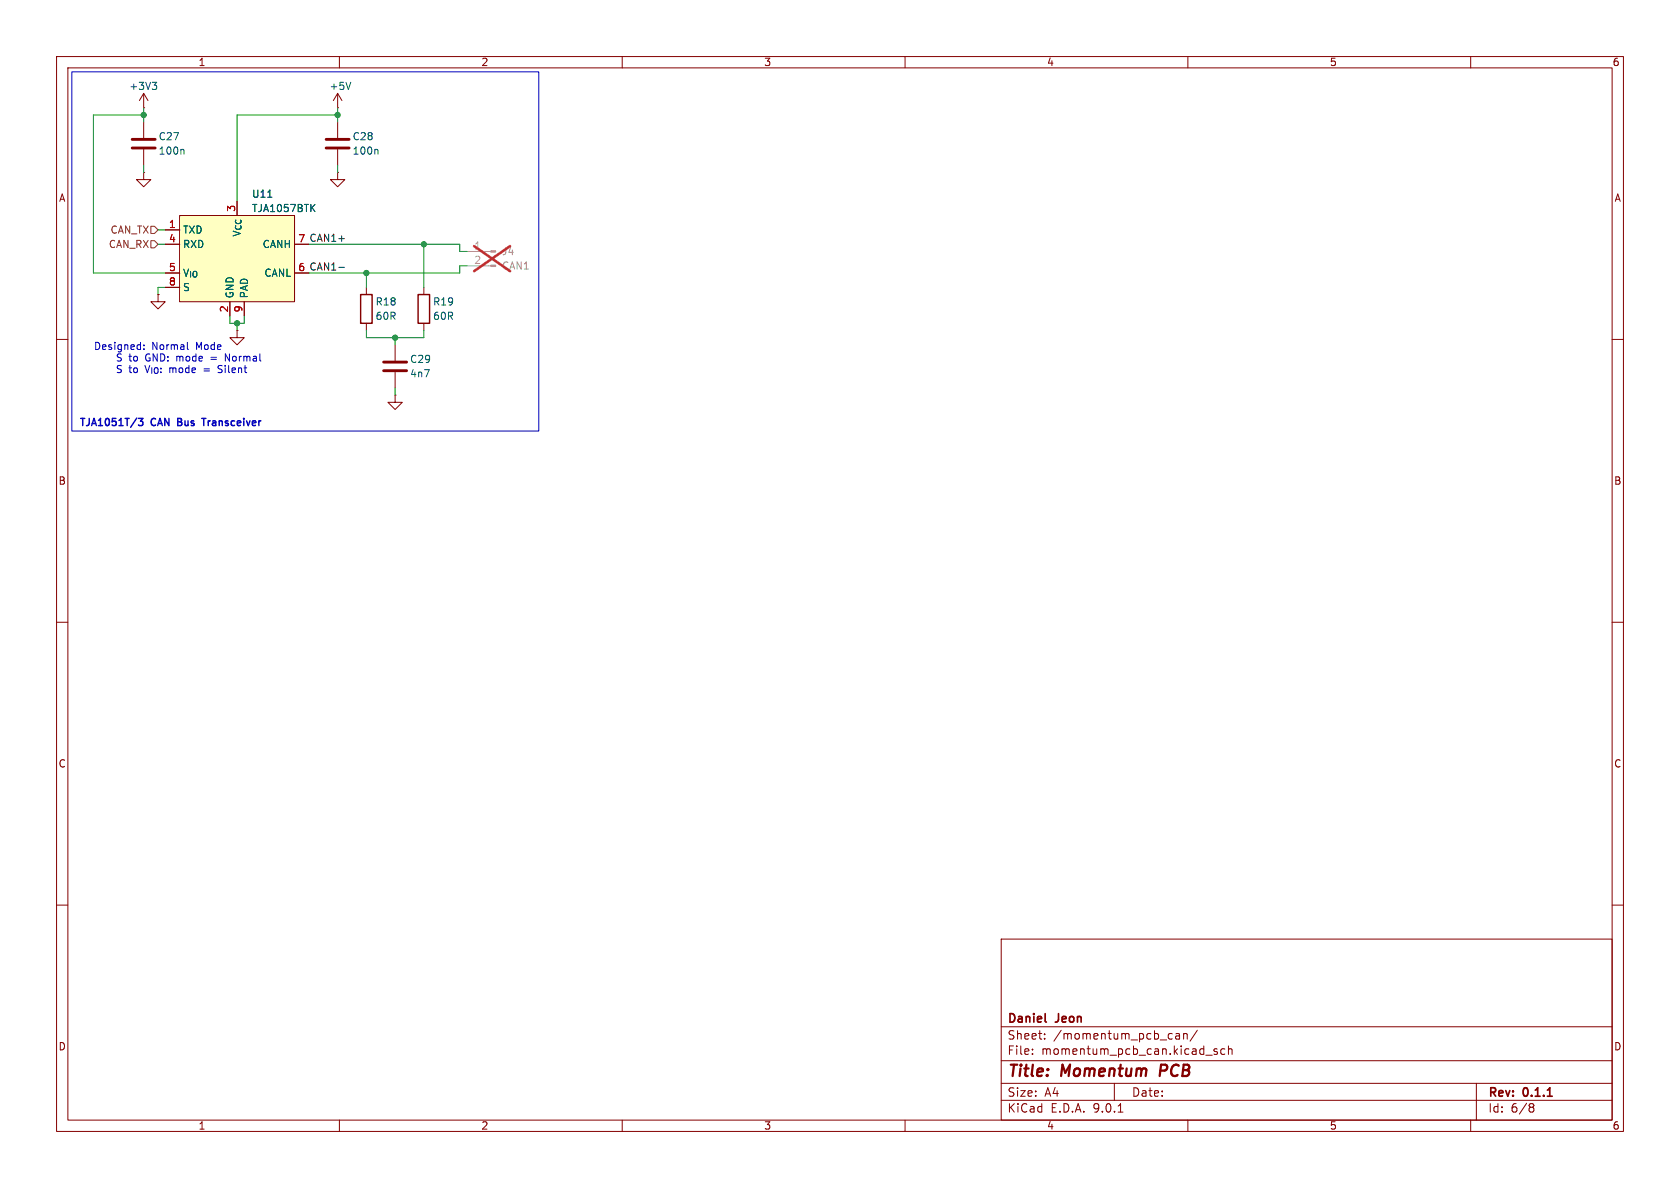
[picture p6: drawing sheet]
<svg xmlns="http://www.w3.org/2000/svg" width="297mm" height="210mm" viewBox="0 0 297 210" stroke-linecap="round" stroke-linejoin="round" font-family="sans-serif">
<g fill="none" stroke="#840000" stroke-width=".18">
<path d="M10 10h277v190h-277zM12 12h273v186h-273zM59.7 19.1h.1M59.7 16.5l-.8 1.3M59.7 16.5l.8 1.3M59.7 16.5v2.6M60 10v2M110 10v2M160 10v2M210 10v2M260 10v2M74.9 50.8v1.3"/>
<path d="M74.9 57.2v1.2M10 60h2M285 60h2M10 110h2M285 110h2M10 160h2M177 166h108v32h-108zM285 160h2M60 198v2M110 198v2M160 198v2M177 194.5h108"/>
<path d="M177 191.5h108M177 187.5h108M177 181.5h108M182.5 186.3v.1M182.5 185.5v.1M184.7 183.6v.1M184.7 182.8v.1M197 191.5v3M197.7 196.6h.8M207.9 182.8h.6v.9M208.5 183.1h-.5a.29 .29 0 0 0-.2 .3 .29 .29 0 0 0 .2 .3l.5-.1M209.2 182.8l.3-.1 .3 .1 .1 .9"/>
<path d="M209.2 182.7v1M210 198v2M211.7 182.1l-1.3 2M213.2 186.5h1.1M215.2 185.5l-.4-.1-.2 .2 .1 .2 .5 .2v.3h-.6M216.5 185.5l-.4-.1-.3 .3v.4l.2 .2h.5M217.2 185.5l.2-.1 .3 .1 .1 .9M217.2 184.9v1.5M260 198v2M261 191.5v6.5M270.6 195.1l.4 .1 .2 .2-.3 .3M270.6 195.7h.3"/>
<path d="M270.9 195.7l.2 .2 .1 .4-.2 .2-.4 .1"/>
</g>
<path d="M184.8 180.6l.2 .1M273.6 193.8h.8" fill="none" stroke="#840000" stroke-width=".3"/>
<path d="M205.3 188.2l-.3 2" fill="none" stroke="#840000" stroke-width=".4"/>
<path d="M73.9 52.1h2v5.1h-2z" fill="none" stroke="#840000" stroke-width=".25"/>
<path d="M62 14.5l-.4 1.3" fill="none" stroke="#006464" stroke-width=".18"/>
<path d="M31.7 38.1h20.4v15.2h-20.4z" fill="#ffffc2"/>
<g fill="none" stroke="#840000" stroke-width=".18">
<path d="M25.4 19.1h.1M25.4 16.5l-.8 1.3M25.4 16.5l.8 1.3M25.4 16.5v2.6M25.4 30.5v1.3h1.3l-1.3 1.2-1.3-1.2h1.3M25.4 30.5h.1M25.4 21.6v2.8M25.4 26.4v2.8M31.7 38.1h20.4v15.2h-20.4zM59.7 30.5v1.3h1.3l-1.3 1.2-1.3-1.2h1.3M59.7 30.5h.1M59.7 21.6v2.8"/>
<path d="M59.7 26.4v2.8M27.9 52.1v1.2h1.3l-1.3 1.3-1.2-1.3h1.2M27.9 52.1h.1M29.2 40.6h2.5M29.2 43.2h2.5M29.2 48.3h2.5M29.2 50.8h2.5M40.6 53.3v2.6M41.9 58.4v1.3h1.3l-1.3 1.3-1.3-1.3h1.3M41.9 58.4h.1M43.2 53.3v2.6M52.1 43.2h2.5"/>
<path d="M52.1 48.3h2.5M64.8 50.8v1.3M64.8 57.2v1.2M69.8 69.9v1.2h1.3l-1.3 1.3-1.2-1.3h1.2M69.8 69.9h.1M69.8 61v2.8M69.8 65.8v2.8"/>
</g>
<path d="M26.9 14.5h.8l-.4 .5M27.5 15l.2 .3v.3l-.2 .2M32.3 26.4l.2 .2v.6M47.3 34.9h.8M55.1 36.7l.6 .7M55.7 36.1l-.7 .8M66.6 26.4l.2 .2v.6" fill="none" stroke="#006464" stroke-width=".18"/>
<path d="M23.4 24.6h4M23.4 26.2h4M57.7 24.6h4M57.7 26.2h4M67.8 64h4.1M67.8 65.5h4.1" fill="none" stroke="#840000" stroke-width=".51"/>
<path d="M63.8 52.1h2v5.1h-2z" fill="none" stroke="#840000" stroke-width=".25"/>
<g fill="#9c9b98" stroke="#9c9b98" stroke-width=".18">
<path d="M86.8 44.3h.8v.3h-.8z"/>
<path d="M86.8 46.9h.8v.2h-.8z"/>
</g>
<path d="M82.5 44.5h4.3M82.5 47h4.3" fill="none" stroke="#9c9b98" stroke-width=".18"/>
<path d="M83.8 43.5l6.4 4.4M90.2 43.5l-6.4 4.4" fill="none" stroke="#e12e31" stroke-width=".46"/>
<path d="M26.7 40h.6l.6 .6-.6 .7h-.6zM26.7 42.5h.6l.6 .7-.6 .6h-.6z" fill="none" stroke="#725600" stroke-width=".18"/>
<path d="M59.9 47.3h1" fill="none" stroke="#0f0f0f" stroke-width=".18"/>
<g fill="none" stroke="#009600" stroke-width=".18">
<path d="M25.4 19.1v2.5M59.7 19.1v2.5M25.4 20.3h-8.9v28h12.7M25.4 29.2v1.3M59.7 29.2v1.3M59.7 20.3h-17.8v15.3M27.9 40.6h1.3M27.9 43.2h1.3M29.2 50.8h-1.3v1.3M40.6 55.9v1.3h2.6v-1.3M41.9 57.2v1.2M54.6 43.2h26.7v1.3h1.2"/>
<path d="M64.8 48.3v2.5M64.8 58.4v1.3h10.1v-1.3M69.8 59.7v1.3M74.9 43.2v7.6M82.5 47h-1.2v1.3h-26.7M69.8 68.6v1.3"/>
</g>
<g fill="none" stroke="#0000c2" stroke-width=".25">
<path d="M14.3 74h.7M14.6 74v1.2M15.8 74v.9M16.2 75.2l.4-1.2 .4 1.2M17.6 74.1l.2-.1v1.2M18.7 74.1l.2-.1 .3 .1M20.5 74h-.6l-.1 .6M21.3 74.1l.1-.1v1.2M22.1 74h.7M22.5 74v1.2M24.2 73.9l-1.1 1.6M24.5 74h.8l-.5 .4 .4 .2v.5l-.2 .1-.5-.1"/>
<path d="M27.5 74.1l-.4-.1-.3 .1M27.9 75.2l.4-1.2 .4 1.2M29.9 74v1.2l-.8-1.2v1.2M31.4 74.6h.5M32 74.1l-.6-.1v1.2h.5M35.7 74h.7M36 74v1.2M43.1 74v.1"/>
</g>
<g fill="none" stroke="#0000c2" stroke-width=".18">
<path d="M12.7 12.7h82.5v63.5h-82.5zM20.7 63.8h.2M20.7 65.8l.2 .1M20.8 64.7v.4M25.4 61.7v.1M25.4 61v.1M25.6 64.6l.4 1.3 .5-1.3M26.4 62.6a.64 .64 0 0 0-.7 .6 .64 .64 0 0 0 .6 .6M31.6 63l.2 .2M31.8 63.2v.6M32 63l-.2 .2M33.1 60.5v1.1l.2 .2"/>
<path d="M36.1 65.2h.9M36.1 65.6h.9M37.3 63.2h1M37.3 63.5h1M38.8 65.2l.3 .1 .2 .3-.3 .3h-.3M39.3 64.7l-.5-.1-.3 .4M40.6 62.6v1.2l-.8-1.2v1.2"/>
</g>
<g fill="#009600" stroke="#009600" stroke-width=".18">
<circle cx="64.8" cy="48.3" r=".46"/>
<circle cx="69.8" cy="59.7" r=".46"/>
<circle cx="74.9" cy="43.2" r=".46"/>
<circle cx="59.7" cy="20.3" r=".46"/>
<circle cx="41.9" cy="57.2" r=".46"/>
<circle cx="25.4" cy="20.3" r=".46"/>
</g>
<g font-size="2.8" fill="#840000">
<text x="178" y="190.9">Title:</text>
<text x="187.7" y="190.9">Momentum</text>
<text x="205.9" y="190.9">PCB</text>
</g>
<g font-size="2.1" fill="#840000">
<text x="178" y="184">Sheet:</text>
<text x="178" y="181.2">Daniel</text>
<text x="186.2" y="184">/momentum_pcb_can/</text>
<text x="186.7" y="181.2">Jeon</text>
<text x="178" y="186.7">File:</text>
<text x="184.1" y="186.7">momentum_pcb_can.kicad_sch</text>
<text x="178" y="196.9">KiCad</text>
<text x="178" y="194.1">Size:</text>
<text x="184.7" y="194.1">A4</text>
<text x="185.7" y="196.9">E.D.A.</text>
<text x="193.3" y="196.9">9.0.1</text>
<text x="200" y="194.1">Date:</text>
<text x="263" y="194.3">Rev:</text>
<text x="263" y="196.9">Id:</text>
<text x="267.1" y="196.9">6/8</text>
<text x="269.4" y="194.3">0.1.1</text>
</g>
<g font-size="1.8" fill="#840000">
<text x="35" y="11.9">1</text>
<text x="85" y="11.9">2</text>
<text x="135" y="11.9">3</text>
<text x="185" y="11.9">4</text>
<text x="235" y="11.9">5</text>
<text x="285" y="11.9">6</text>
<text x="10.3" y="35.9">A</text>
<text x="285.3" y="35.9">A</text>
<text x="10.3" y="85.9">B</text>
<text x="285.3" y="85.9">B</text>
<text x="10.3" y="135.9">C</text>
<text x="285.3" y="135.9">C</text>
<text x="10.3" y="185.9">D</text>
<text x="285.3" y="185.9">D</text>
<text x="35" y="199.9">1</text>
<text x="85" y="199.9">2</text>
<text x="135" y="199.9">3</text>
<text x="185" y="199.9">4</text>
<text x="235" y="199.9">5</text>
<text x="285" y="199.9">6</text>
</g>
<g font-size="1.8" fill="#006464">
<text x="22.8" y="16.1">+3V3</text>
<text x="58.2" y="16.1">+5V</text>
<text x="27.9" y="27.5">100n</text>
<text x="27.9" y="25">C27</text>
<text x="62.2" y="27.5">100n</text>
<text x="62.2" y="25">C28</text>
<text x="44.5" y="35.2">U11</text>
<text x="32.3" y="41.5">TXD</text>
<text x="42.8" y="42" transform="rotate(-90 42.8 42)">V_{CC}</text>
<text x="44.5" y="37.7">TJA1057BTK</text>
<text x="32.3" y="44">RXD</text>
<text x="46.3" y="44">CANH</text>
<text x="32.3" y="49.1">V_{IO}</text>
<text x="32.3" y="51.7">S</text>
<text x="41.5" y="52.8" transform="rotate(-90 41.5 52.8)">GND</text>
<text x="44" y="52.8" transform="rotate(-90 44 52.8)">PAD</text>
<text x="46.6" y="49.1">CANL</text>
<text x="66.3" y="54.2">R18</text>
<text x="66.3" y="56.7">60R</text>
<text x="76.5" y="54.2">R19</text>
<text x="76.5" y="56.7">60R</text>
<text x="72.4" y="64.4">C29</text>
<text x="72.4" y="66.9">4n7</text>
</g>
<g font-size="1.8" fill="#725600">
<text x="19.4" y="41.5">CAN_TX</text>
<text x="19.1" y="44">CAN_RX</text>
</g>
<g font-size="1.8" fill="#a90000">
<text x="29.8" y="40.4">1</text>
<text x="41.7" y="37.5" transform="rotate(-90 41.7 37.5)">3</text>
<text x="29.8" y="42.9">4</text>
<text x="52.6" y="42.9">7</text>
<text x="29.8" y="48">5</text>
<text x="29.8" y="50.5">8</text>
<text x="52.6" y="48">6</text>
<text x="40.4" y="55.3" transform="rotate(-90 40.4 55.3)">2</text>
<text x="42.9" y="55.3" transform="rotate(-90 42.9 55.3)">9</text>
</g>
<g font-size="1.8" fill="#0f0f0f">
<text x="52.6" y="42.9">7 CAN1+</text>
<text x="52.6" y="48">6 CAN1-</text>
</g>
<g font-size="1.8" fill="#a5a4a2">
<text x="83.7" y="44.2">1</text>
<text x="83.7" y="46.7">2</text>
</g>
<g font-size="1.8" fill="#939391">
<text x="88.7" y="45.3">J4</text>
<text x="88.7" y="47.9">CAN1</text>
</g>
<g font-size="1.8" fill="#0000c2">
<text x="16.5" y="62.1">Designed:</text>
<text x="21.3" y="64.1">S to</text>
<text x="26.7" y="64.1">GND:</text>
<text x="26.8" y="62.1">Normal</text>
<text x="32.4" y="64.1">mode</text>
<text x="34.8" y="62.1">Mode</text>
<text x="41.4" y="64.1">Normal</text>
<text x="21.3" y="66.2">S to</text>
<text x="26.7" y="66.2">V_{IO}:</text>
<text x="31.2" y="66.2">mode</text>
<text x="37.4" y="66.2">=</text>
<text x="40.2" y="66.2">Silent</text>
<text x="14" y="76">TJA1051T/3</text>
<text x="26.8" y="76">CAN</text>
<text x="32" y="76">Bus</text>
<text x="36.9" y="76">Transceiver</text>
</g>
</svg>
